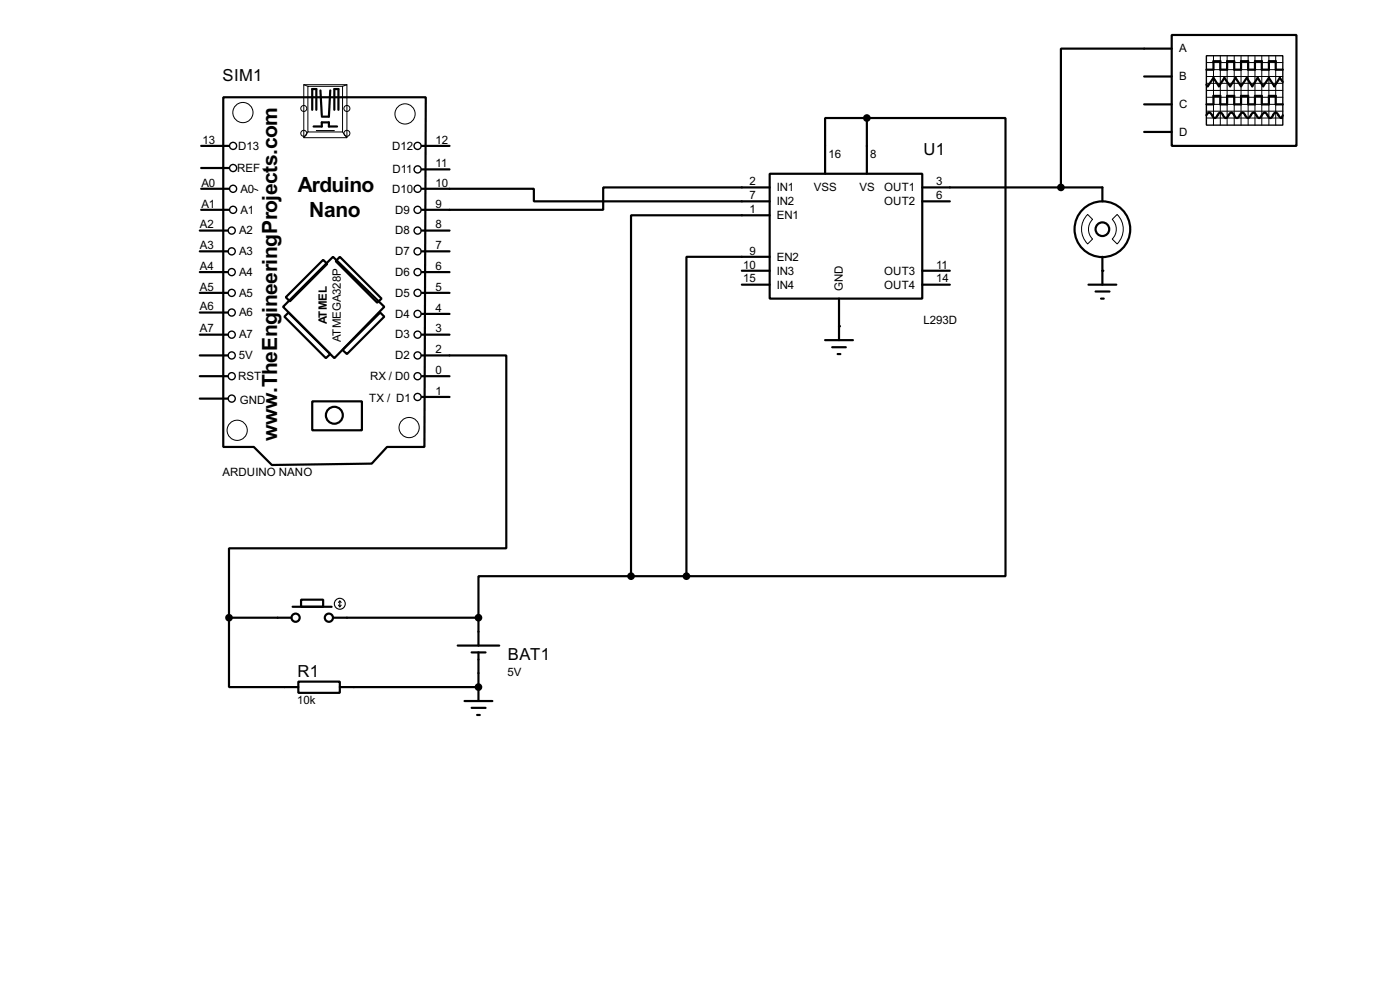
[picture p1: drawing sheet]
<svg xmlns="http://www.w3.org/2000/svg" width="256mm" height="180mm" viewBox="0 0 256 180" stroke-linecap="round" stroke-linejoin="round" font-family="sans-serif">
<g fill="none" stroke="#000" stroke-width=".4">
<path d="M40.9 17.8h37.1l-.2 64h-6.9l-2.8 3.1-18.3 .2-3.3-3.3h-5.6zM58.7 16.6l.3 4.5M60.5 16.6l-.2 4.8h-1.3M209.6 19.1h5.1M209.6 14h5.1M214.7 6.4h22.8v20.3h-22.8zM214.7 8.9h-20.3v25.4M221 12.8h1.3v-1.6h1.3v1.6h1.2v-1.6h1.3v1.6h1.3v-1.6h1.3v1.6h1.2v-1.6h1.3v1.6h1.3v-1.6h1.2v1.6h1.3M221 19.1h1.3v-1.5h1.3v1.5h1.2v-1.5h1.3v1.5h1.3v-1.5h1.3v1.5h1.2v-1.5h1.3v1.5h1.3v-1.5h1.2v1.5h1.3M235 15l-.5-.7-1 1.5-1-1.5-1.1 1.5-1-1.5-1 1.5-1-1.5-1 1.5-1-1.5-1 1.5-1.1-1.5-1 1.5-1-1.5-1 1.5-.3-.3M36.9 38.4h5.1M36.9 34.6h5.1"/>
<path d="M36.9 26.7h5.1M36.9 30.8h5.1M57.2 20.1v-3.8h.8v3.8M57.5 23.2h1.5v-.8h1.3v.8h1.5M61.3 20.1v-3.8h.7v3.8M77.3 34.6h20.5v2.3h43.2M77.3 31h5.1M77.3 26.7h5.1M141 31.8h28v22.9h-28zM141 34.3h-30.5v4.1h-33.2M141 39.4h-25.4v66.1M158.8 21.6h-7.6v10.2"/>
<path d="M158.8 21.6h25.4v83.9h-58.4M158.8 21.6v10.2M169 34.3h33v2.6M169 36.9h5M209.6 24.2h5.1M221 21.1l.3-.4a.6 .6 0 0 1 .8 .5l.5 .4 .2-.1 .5-.8 .3-.1 .2 .1 .5 .8 .3 .1 .2-.1 .3-.4a.54 .54 0 0 1 .7-.4l.5 .8 .3 .1 .3-.1 .5-.8 .2-.1 .3 .1 .2 .4a.54 .54 0 0 0 .8 .4l.5-.8 .3-.1 .2 .1 .5 .8 .3 .1 .2-.1 .3-.4a.54 .54 0 0 1 .7-.4l.5 .8 .3 .1 .3-.1 .4-.8 .3-.1 .3 .1 .5 .8 .3 .1 .2-.5M36.6 53.6h5.1M36.6 49.8h5.1M36.6 46h5.1M36.6 42.2h5.1M36.6 57.2h5.1M51.9 56.2l9.1-9.2 9.4 9.2-9.1 9.4z"/>
<path d="M52.4 54.4l6.8-6.8 .8 .7-6.9 6.9zM52.9 57.2l7.6 7.6-.8 .8-7.6-7.6zM62.3 47l7.6 7.7-.8 .7-7.6-7.6zM77.3 57.5h5.1M77.3 53.6h5.1M77.3 49.8h5.1M77.3 46h5.1M77.3 42.2h5.1M135.9 49.6h5.1M135.9 52.1h5.1M141 47h-15.2v58.5M153.7 54.7v7.6"/>
<path d="M169 49.6h5M169 52.1h5M199.4 52.1h5.1M200.7 53.4h2.6M201.7 54.7h.5M202 47v5.1M36.6 68.9h5.1M36.6 65.1h5.1M36.6 61.3h5.1M36.6 73h5.1M57.2 73.5h9.1v5.3h-9.1zM62.8 64.1l6.9-6.9 .7 .8-6.8 6.8z"/>
<path d="M77.3 65.1h15.5v35.3h-50.8v12.7M77.3 68.9h5.1M77.3 72.7h5.1M77.3 61.3h5.1M151.2 62.3h5.1M152.5 63.6h2.5M153.5 64.8h.5M42 113.1v12.7h12.7M42 113.1h11.4M53.6 111.1h7.2M55.2 109.8h4v1.3h-4zM61 113.1h26.7"/>
<path d="M83.9 118.2h7.6M86.4 119.4h2.6M87.7 113.1v5.1M87.7 119.4v8.9M115.6 105.5h-27.9v7.6M115.6 105.5h10.2M54.7 124.8h7.6v2h-7.6zM62.3 125.8h25.4M85.1 128.3h5.1M86.4 129.6h2.6M87.4 130.9h.5"/>
<circle cx="201.9" cy="42" r="5.1"/>
<circle cx="201.9" cy="42" r="1.25"/>
<circle cx="61.2" cy="76" r="1.55"/>
<circle cx="54.1" cy="113.1" r=".75"/>
<circle cx="60.2" cy="113.1" r=".75"/>
</g>
<g fill="#000">
<circle cx="153.7" cy="59.7" r=".2"/>
<circle cx="202" cy="49.6" r=".2"/>
<circle cx="87.7" cy="125.8" r=".2"/>
</g>
<g fill="none" stroke="#000" stroke-width=".18">
<path d="M55.7 15.5h7.9v9.7h-7.9zM55.7 15.5l.7 .3M56.4 15.8h6.4v8.4h-6.4zM63.6 15.5l-.8 .3M221 14h14M221 11.5h14M221 12.8h14M221 15.3h14M221 17.8h14M221 19.1h14M221 16.6h14M222.3 10.2v12.7"/>
<path d="M223.6 10.2v12.7M224.8 10.2v12.7M226.1 10.2v12.7M227.4 10.2v12.7M228.7 10.2v12.7M229.9 10.2v12.7M231.2 10.2v12.7M232.5 10.2v12.7M233.7 10.2v12.7M46.5 34.6l.8 .3M56.4 24.2l-.7 1M62.8 24.2l.8 1"/>
<path d="M199.3 39.3l.9 .9a2.54 2.54 0 0 0 0 3.6l-.9 .9a3.8 3.8 0 0 1 0-5.4zM221 20.4h14M221 21.6h14M203.8 40.2l.9-.9a3.8 3.8 0 0 1 0 5.4l-.9-.9a2.54 2.54 0 0 0 0-3.6z"/>
<circle cx="55.6" cy="19.9" r=".55"/>
<circle cx="63.5" cy="19.9" r=".55"/>
<circle cx="44.5" cy="20.6" r="1.85"/>
<circle cx="55.6" cy="24.4" r=".55"/>
<circle cx="63.5" cy="24.4" r=".55"/>
<circle cx="74.2" cy="20.9" r="1.85"/>
<circle cx="43.4" cy="78.8" r="1.85"/>
<circle cx="74.9" cy="78.3" r="1.85"/>
</g>
<g fill="none" stroke="#000" stroke-width=".25">
<path d="M221 10.2h14v12.7h-14z"/>
<circle cx="42.7" cy="26.7" r=".65"/>
<circle cx="42.7" cy="30.8" r=".65"/>
<circle cx="42.7" cy="34.6" r=".65"/>
<circle cx="42.7" cy="38.4" r=".65"/>
<circle cx="76.5" cy="38.4" r=".65"/>
<circle cx="76.5" cy="31" r=".65"/>
<circle cx="76.5" cy="26.7" r=".65"/>
<circle cx="76.5" cy="34.6" r=".65"/>
<circle cx="42.4" cy="49.8" r=".65"/>
<circle cx="42.4" cy="46" r=".65"/>
<circle cx="42.4" cy="57.2" r=".65"/>
<circle cx="42.4" cy="53.6" r=".65"/>
<circle cx="42.4" cy="42.2" r=".65"/>
<circle cx="76.5" cy="49.8" r=".65"/>
<circle cx="76.5" cy="57.5" r=".65"/>
<circle cx="76.5" cy="46" r=".65"/>
<circle cx="76.5" cy="42.2" r=".65"/>
<circle cx="76.5" cy="53.6" r=".65"/>
<circle cx="42.4" cy="65.1" r=".65"/>
<circle cx="42.4" cy="68.9" r=".65"/>
<circle cx="42.4" cy="61.3" r=".65"/>
<circle cx="42.4" cy="73" r=".65"/>
<circle cx="76.5" cy="61.3" r=".65"/>
<circle cx="76.5" cy="72.7" r=".65"/>
<circle cx="76.5" cy="68.9" r=".65"/>
<circle cx="76.5" cy="65.1" r=".65"/>
</g>
<g fill="none" stroke="#000" stroke-width=".2">
<path d="M58 23.9h3.3M62 110.8l.3 .3M62.3 110v1.1M62.3 110l-.3 .3M62.3 110l.2 .3M62.5 110.8l-.2 .3"/>
<circle cx="62.2" cy="110.5" r="1"/>
</g>
<g fill="#000" stroke="#000" stroke-width=".4">
<circle cx="158.8" cy="21.6" r=".5"/>
<circle cx="194.3" cy="34.3" r=".5"/>
<circle cx="41.9" cy="113.1" r=".5"/>
<circle cx="87.6" cy="113.1" r=".5"/>
<circle cx="115.6" cy="105.5" r=".5"/>
<circle cx="125.7" cy="105.5" r=".5"/>
<circle cx="87.6" cy="125.8" r=".5"/>
</g>
<g font-size="4.3">
<text x="54.6" y="35.1">Arduino</text>
<text x="56.7" y="39.7">Nano</text>
<text x="50.8" y="80.8" transform="rotate(-90 50.8 80.8)">www.TheEngineeringProjects.com</text>
</g>
<g font-size="3.4">
<text x="40.8" y="14.8">SIM1</text>
<text x="169.2" y="28.5">U1</text>
<text x="54.5" y="124">R1</text>
<text x="93" y="120.7">BAT1</text>
</g>
<g font-size="2.4">
<text x="216" y="9.6">A</text>
<text x="216" y="14.7">B</text>
<text x="216" y="19.8">C</text>
<text x="37.1" y="26.3">13</text>
<text x="43.6" y="27.4">D13</text>
<text x="71.8" y="27.4">D12</text>
<text x="79.8" y="26.3">12</text>
<text x="151.8" y="28.9">16</text>
<text x="159.4" y="28.9">8</text>
<text x="216" y="24.9">D</text>
<text x="36.9" y="34.2">A0</text>
<text x="43.4" y="31.4">REF</text>
<text x="44" y="35.3">A0</text>
<text x="71.8" y="35.3">D10</text>
<text x="71.9" y="31.7">D11</text>
<text x="79.8" y="34.2">10</text>
<text x="79.8" y="30.6">11</text>
<text x="137.3" y="33.9">2</text>
<text x="142.3" y="35">IN1</text>
<text x="149.1" y="34.9">VSS</text>
<text x="157.4" y="34.9">VS</text>
<text x="162" y="35">OUT1</text>
<text x="171.5" y="33.9">3</text>
<text x="36.6" y="41.8">A2</text>
<text x="36.9" y="38">A1</text>
<text x="44" y="39.1">A1</text>
<text x="72.4" y="39.1">D9</text>
<text x="79.8" y="41.8">8</text>
<text x="79.8" y="38">9</text>
<text x="137.3" y="36.5">7</text>
<text x="137.3" y="39">1</text>
<text x="142.3" y="37.6">IN2</text>
<text x="142.3" y="40.1">EN1</text>
<text x="162" y="37.6">OUT2</text>
<text x="171.5" y="36.5">6</text>
<text x="36.6" y="45.6">A3</text>
<text x="43.8" y="46.7">A3</text>
<text x="43.8" y="42.9">A2</text>
<text x="72.4" y="42.9">D8</text>
<text x="72.4" y="46.7">D7</text>
<text x="79.8" y="45.6">7</text>
<text x="137.3" y="46.6">9</text>
<text x="142.3" y="47.7">EN2</text>
<text x="36.6" y="53.2">A5</text>
<text x="36.6" y="49.4">A4</text>
<text x="43.8" y="50.5">A4</text>
<text x="72.4" y="50.5">D6</text>
<text x="79.8" y="53.2">5</text>
<text x="79.8" y="49.4">6</text>
<text x="136.2" y="49.2">10</text>
<text x="136.2" y="51.7">15</text>
<text x="142.3" y="50.3">IN3</text>
<text x="142.3" y="52.8">IN4</text>
<text x="154.4" y="53.3" transform="rotate(-90 154.4 53.3)">GND</text>
<text x="162" y="50.3">OUT3</text>
<text x="162" y="52.8">OUT4</text>
<text x="171.5" y="49.2">11</text>
<text x="171.5" y="51.7">14</text>
<text x="36.6" y="56.8">A6</text>
<text x="43.8" y="57.9">A6</text>
<text x="43.8" y="54.3">A5</text>
<text x="59.9" y="59.4" transform="rotate(-90 59.9 59.4)">ATMEL</text>
<text x="72.4" y="54.3">D5</text>
<text x="72.4" y="58.2">D4</text>
<text x="79.8" y="57.1">4</text>
<text x="169.2" y="59.3">L293D</text>
<text x="36.6" y="60.9">A7</text>
<text x="43.8" y="65.8">5V</text>
<text x="43.8" y="62">A7</text>
<text x="62.4" y="62.7" transform="rotate(-90 62.4 62.7)">ATMEGA328P</text>
<text x="72.4" y="62">D3</text>
<text x="72.4" y="65.8">D2</text>
<text x="79.8" y="64.7">2</text>
<text x="79.8" y="60.9">3</text>
<text x="43.6" y="69.5">RST</text>
<text x="67.8" y="69.5">RX / D0</text>
<text x="79.8" y="68.4">0</text>
<text x="43.9" y="73.9">GND</text>
<text x="67.6" y="73.7">TX / D1</text>
<text x="79.8" y="72.3">1</text>
<text x="40.7" y="87.2">ARDUINO NANO</text>
<text x="93" y="123.7">5V</text>
<text x="54.5" y="128.9">10k</text>
</g>
</svg>
